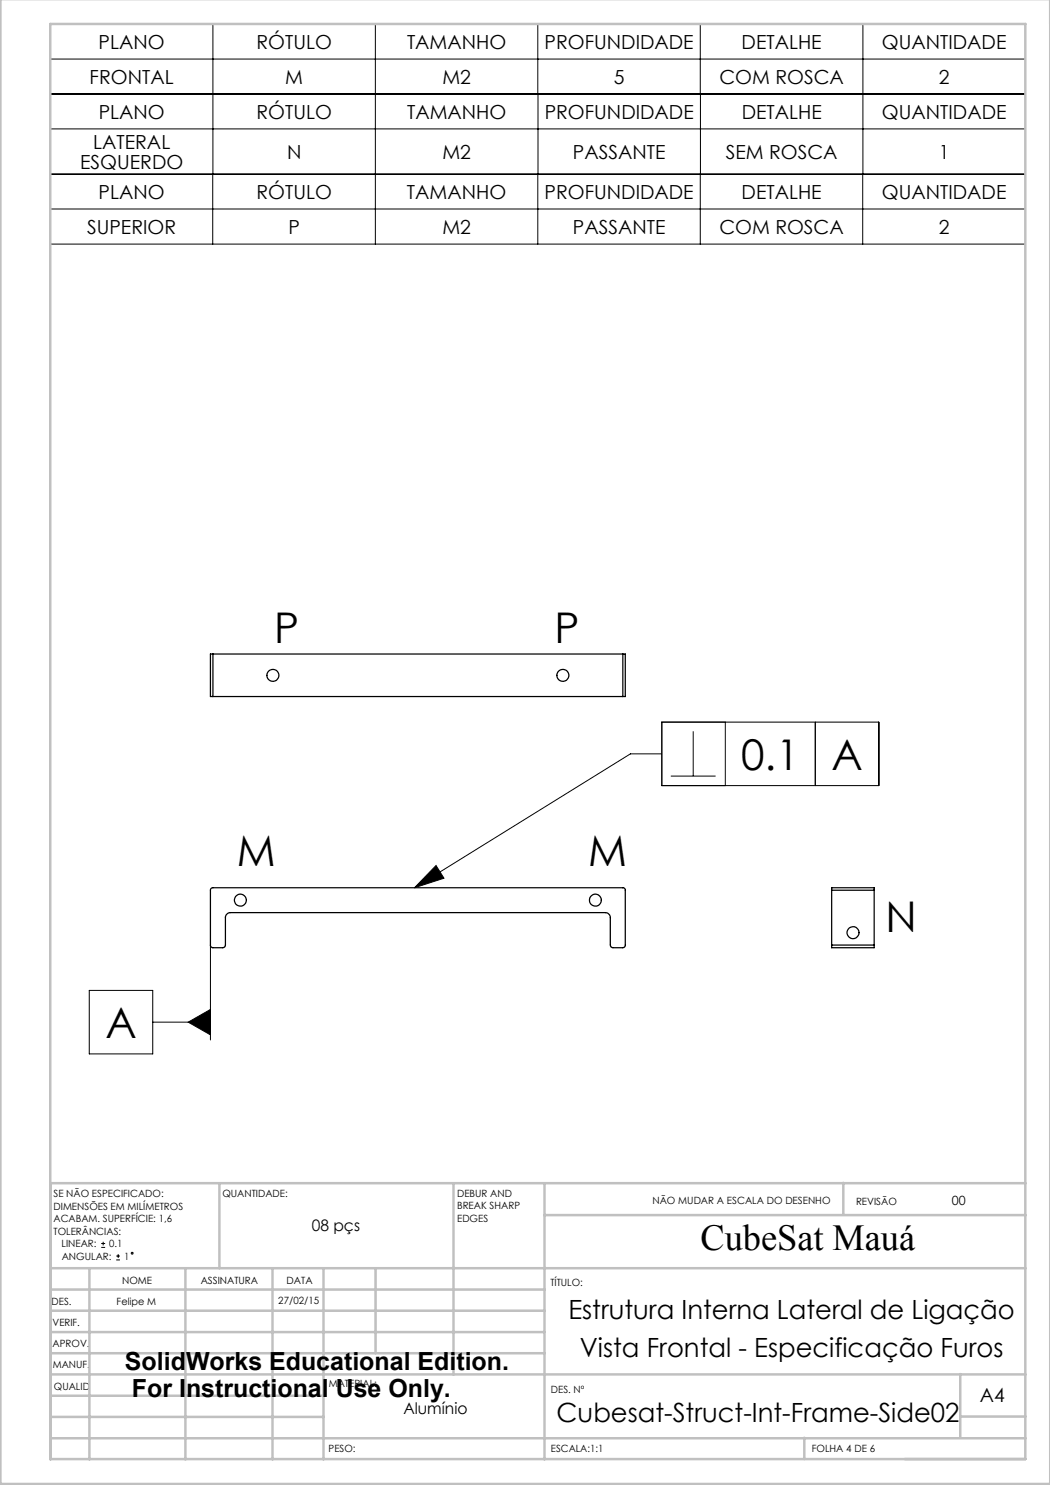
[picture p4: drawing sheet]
<svg xmlns="http://www.w3.org/2000/svg" width="210mm" height="297mm" viewBox="0 0 210 297" stroke-linecap="round" stroke-linejoin="round" font-family="sans-serif">
<g fill="none" stroke="#000" stroke-width=".2">
<path d="M10.1 11.8h195M10.1 18.8v16.1h195M42.6 4.8v30.1M75.1 4.8v44M107.6 4.8v14M107.6 18.8v16.1M140.1 4.8v14M140.1 18.8v16.1M172.6 4.8v30.1M205.1 18.8h-195v-14h195v44h-195v-14h195M10.1 25.8h195M42.5 34.8v14"/>
<path d="M107.6 34.8v14M140.1 34.8v14M172.5 34.8v14M10.1 41.8h195M132.4 144.4h43.4v12.7h-43.4zM132.4 150.8h-6.3l-43.2 26.7M134.2 155.2h8.9M138.6 146.3v8.9M145.1 144.4v12.7M163.1 144.4v12.7M87.2 173.1l1.6 2.5-5.9 1.9zM17.9 198.1h12.7v12.7h-12.7z"/>
<path d="M42.1 189v19M30.6 204.4h11.5M37.6 204.4l4.5-2.5v5.1zM20.2 249.5h.8M20.2 248.7h.8M20.6 248.4v.7M23.2 252h.8M23.2 251.2h.8M23.6 250.8v.8"/>
<circle cx="26.4" cy="250.6" r=".19"/>
</g>
<g fill="none" stroke="#c0c0c0" stroke-width=".5">
<path d="M.1 -.1v296.9h209.9v-296.9M10.1 4.8h195v287h-195zM43.9 236.6v17M90.7 236.6v38.3M108.9 236.6v55.3M168.7 236.6v6.3M205.1 236.6h-195v55.3M10.1 253.6h195M10.1 257.9h98.8M17.9 253.6v38.3M37.1 253.6v38.3M54.5 253.6v38.3"/>
<path d="M64.7 253.6v38.3M75.1 253.6v17M108.9 243h96.2M10.1 270.6h98.8M10.1 266.4h98.8M10.1 262.1h98.8M10.1 279.1h54.6M10.1 274.9h195M192.1 274.8v12.7M10.1 287.7h195M10.1 283.4h54.6M160.9 287.5v4.3"/>
<path d="M192.1 283.3h13"/>
</g>
<path d="M87.2 173.1l1.6 2.5-5.9 1.9zM37.6 204.4l4.5 2.6v-5.1z" fill="#000"/>
<g fill="none" stroke="#000" stroke-width=".25">
<path d="M42.6 130.8h-.5v8.5h.5M42.6 130.8v8.5M42.6 130.8h82M42.6 139.3h82M124.6 130.8h.5v8.5h-.5M124.6 130.8v8.5M42.3 177.6l82.4-.1 .4 .4v11.1a.49 .49 0 0 1-.5 .5h-2a.49 .49 0 0 1-.5-.5v-5.5a1.02 1.02 0 0 0-1-1h-75a1.02 1.02 0 0 0-1 1v5.5a.49 .49 0 0 1-.5 .5h-2a.49 .49 0 0 1-.5-.5v-11.1zM166.3 178v-.5h8.5v.5M166.3 178h8.5M166.3 178v11M174.8 178v11M166.3 189v.5h8.5v-.5"/>
<path d="M166.3 189h8.5"/>
<circle cx="54.6" cy="135.1" r="1.2"/>
<circle cx="112.6" cy="135.1" r="1.2"/>
<circle cx="48.1" cy="180" r="1.21"/>
<circle cx="119.1" cy="180" r="1.2"/>
<circle cx="170.6" cy="186.5" r="1.19"/>
</g>
<g font-size="8.5">
<text x="54.9" y="128.6">P</text>
<text x="110.9" y="128.6">P</text>
<text x="148.2" y="154">0.1</text>
<text x="166.3" y="154">A</text>
<text x="47.4" y="173.2">M</text>
<text x="117.6" y="173.2">M</text>
<text x="177.1" y="186.4">N</text>
<text x="21.1" y="207.6">A</text>
</g>
<text font-size="7.3" x="140.1" y="249.9">CubeSat Mauá</text>
<g font-size="5.3">
<text x="113.7" y="263.7">Estrutura Interna Lateral de Ligação</text>
<text x="116" y="271.4">Vista Frontal - Especificação Furos</text>
<text x="111.3" y="284.3">Cubesat-Struct-Int-Frame-Side02</text>
</g>
<g font-size="5">
<text x="25" y="273.9">SolidWorks Educational Edition.</text>
<text x="26.4" y="279.4">For Instructional Use Only.</text>
</g>
<g font-size="3.9">
<text x="19.7" y="9.7">PLANO</text>
<text x="51.3" y="9.7">RÓTULO</text>
<text x="81.4" y="9.7">TAMANHO</text>
<text x="108.9" y="9.7">PROFUNDIDADE</text>
<text x="148.3" y="9.7">DETALHE</text>
<text x="176.4" y="9.7">QUANTIDADE</text>
<text x="17.9" y="16.7">FRONTAL</text>
<text x="57.1" y="16.7">M</text>
<text x="88.5" y="16.7">M2</text>
<text x="122.8" y="16.7">5</text>
<text x="143.9" y="16.7">COM ROSCA</text>
<text x="187.8" y="16.7">2</text>
<text x="19.7" y="23.7">PLANO</text>
<text x="51.3" y="23.7">RÓTULO</text>
<text x="81.4" y="23.7">TAMANHO</text>
<text x="108.9" y="23.7">PROFUNDIDADE</text>
<text x="148.3" y="23.7">DETALHE</text>
<text x="176.4" y="23.7">QUANTIDADE</text>
<text x="18.6" y="29.8">LATERAL</text>
<text x="16" y="33.7">ESQUERDO</text>
<text x="57.4" y="31.8">N</text>
<text x="88.5" y="31.8">M2</text>
<text x="114.6" y="31.8">PASSANTE</text>
<text x="145.2" y="31.8">SEM ROSCA</text>
<text x="187.8" y="31.8">1</text>
<text x="19.7" y="39.7">PLANO</text>
<text x="51.3" y="39.7">RÓTULO</text>
<text x="81.4" y="39.7">TAMANHO</text>
<text x="108.9" y="39.7">PROFUNDIDADE</text>
<text x="148.3" y="39.7">DETALHE</text>
<text x="176.4" y="39.7">QUANTIDADE</text>
<text x="17.4" y="46.7">SUPERIOR</text>
<text x="57.7" y="46.7">P</text>
<text x="88.5" y="46.7">M2</text>
<text x="114.6" y="46.7">PASSANTE</text>
<text x="143.9" y="46.7">COM ROSCA</text>
<text x="187.8" y="46.7">2</text>
<text x="196" y="280.4">A4</text>
</g>
<g font-size="3.2">
<text x="62.3" y="246.3">08 pçs</text>
<text x="80.7" y="282.8">Alumínio</text>
</g>
<text font-size="2.5" x="190.4" y="240.9">00</text>
<g font-size="2">
<text x="10.7" y="239.5">SE NÃO ESPECIFICADO:</text>
<text x="44.5" y="239.5">QUANTIDADE:</text>
<text x="91.4" y="239.4">DEBUR AND</text>
<text x="10.7" y="242">DIMENSÕES EM MILÍMETROS</text>
<text x="10.7" y="244.5">ACABAM. SUPERFÍCIE: 1,6</text>
<text x="91.4" y="241.9">BREAK SHARP</text>
<text x="91.4" y="244.4">EDGES</text>
<text x="130.5" y="240.8">NÃO MUDAR A ESCALA DO DESENHO</text>
<text x="171.2" y="241">REVISÃO</text>
<text x="10.7" y="247">TOLERÂNCIAS:</text>
<text x="12.3" y="249.5">LINEAR:</text>
<text x="12.3" y="252">ANGULAR:</text>
<text x="21.8" y="249.5">0.1</text>
<text x="24.8" y="252">1</text>
<text x="24.4" y="256.9">NOME</text>
<text x="40.1" y="256.8">ASSINATURA</text>
<text x="57.3" y="256.8">DATA</text>
<text x="110.1" y="257.1">TÍTULO:</text>
<text x="10.3" y="260.9">DES.</text>
<text x="23.3" y="261">Felipe M</text>
<text x="55.7" y="260.8">27/02/15</text>
<text x="10.5" y="269.3">APROV.</text>
<text x="10.5" y="265.2">VERIF.</text>
<text x="10.6" y="273.6">MANUF.</text>
<text x="10.8" y="278">QUALID</text>
<text x="65.8" y="277.4">MATERIAL:</text>
<text x="110.2" y="278.5">DES. Nº</text>
<text x="65.7" y="290.4">PESO:</text>
<text x="110.2" y="290.5">ESCALA:1:1</text>
<text x="162.4" y="290.4">FOLHA 4 DE 6</text>
</g>
</svg>
